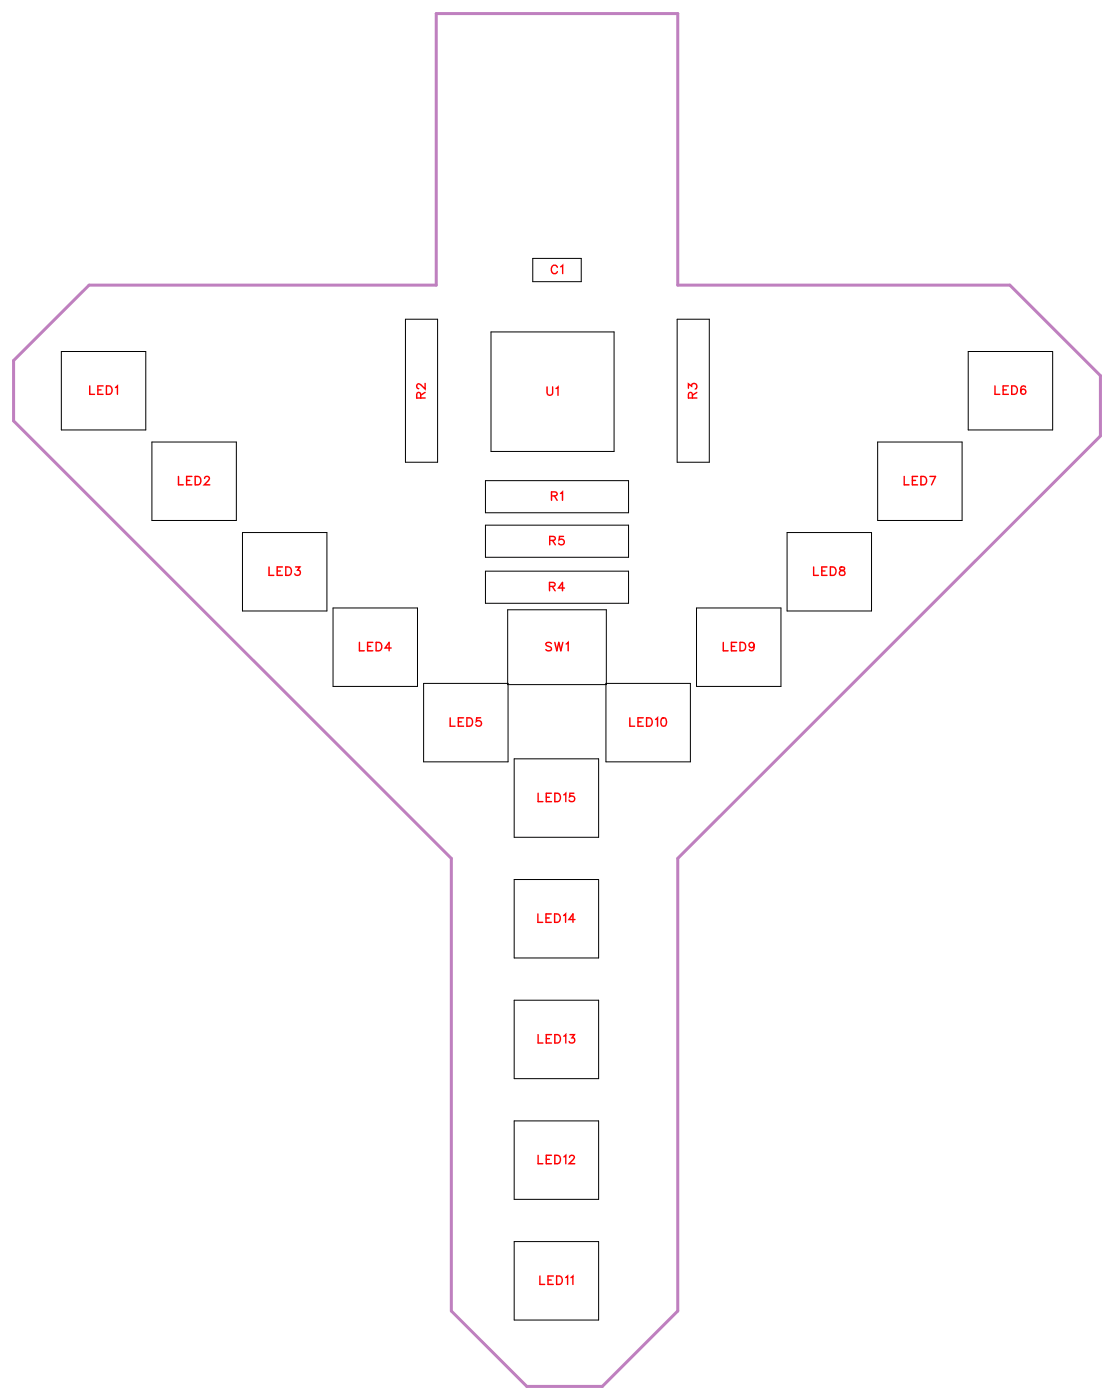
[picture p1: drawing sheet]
<svg xmlns="http://www.w3.org/2000/svg" width="94mm" height="118mm" viewBox="0 0 94 118" stroke-linecap="round" stroke-linejoin="round" font-family="sans-serif">
<path d="M7.5 24h29.2v-22.9h20.3v22.9h28l7.6 7.6v5.1l-35.6 35.6v38.1l-6.3 6.3h-6.4l-6.3-6.3v-38.1l-36.9-36.9v-5z" fill="none" stroke="#bf80bf" stroke-width=".25"/>
<g fill="none" stroke="#000" stroke-width=".08">
<path d="M5.2 29.6h7.1v6.6h-7.1zM12.8 37.2h7.1v6.6h-7.1zM34.1 26.9h2.7v12h-2.7zM41.3 27.9h10.4v10.1h-10.4zM44.8 21.8h4.1v1.9h-4.1zM57 26.9h2.7v12h-2.7zM73.8 37.2h7.1v6.6h-7.1zM81.5 29.6h7.1v6.6h-7.1zM20.4 44.8h7.1v6.6h-7.1zM28 51.2h7.1v6.6h-7.1zM35.6 57.5h7.1v6.6h-7.1zM40.8 40.5h12.1v2.7h-12.1z"/>
<path d="M40.8 44.2h12.1v2.7h-12.1zM40.8 48.1h12.1v2.7h-12.1zM42.7 51.3h8.3v6.3h-8.3zM51 57.5h7.1v6.6h-7.1zM58.6 51.2h7.1v6.6h-7.1zM66.2 44.8h7.1v6.6h-7.1zM43.3 63.9h7.1v6.6h-7.1zM43.3 74h7.1v6.6h-7.1zM43.3 84.2h7.1v6.6h-7.1zM43.3 94.4h7.1v6.6h-7.1zM43.3 104.5h7.1v6.6h-7.1z"/>
</g>
<g fill="none" stroke="#f00" stroke-width=".12">
<path d="M7.5 32.5v.7h.5M8.2 32.8h.3M8.7 32.5h-.5v.7h.5M9 32.5h.2a.38 .38 0 0 1 .2 .3 .38 .38 0 0 1-.2 .4h-.2zM9.7 32.6l.2-.1v.7M35.4 33.5v-.4l-.2-.1-.1 .2v.3h.7M35.8 32.3v.5l-.4-.4-.2-.1-.1 .1v.2l.1 .1M35.8 33l-.4 .3M46 32.6v.5l.2 .2 .3-.1v-.6M46.8 32.7l.1-.1v.7M46.9 22.5a.26 .26 0 0 0-.3-.2 .26 .26 0 0 0-.2 .3v.2a.26 .26 0 0 0 .2 .2 .26 .26 0 0 0 .3-.1M47.2 22.5l.1-.2v.7"/>
<path d="M57.9 32.7v-.4l.3 .2a.24 .24 0 0 1 .4-.2 .25 .25 0 0 1-.1 .5M58.3 33.5l-.1-.4-.1-.1-.2 .2v.3h.7M58.6 33l-.3 .3M83.7 32.5v.7h.4M84.4 32.8h.3M84.8 32.5h-.4v.7h.4M85.1 32.5h.3a.38 .38 0 0 1 .2 .3 .38 .38 0 0 1-.2 .4h-.3zM86.3 32.6l-.1-.1a.35 .35 0 0 0-.4 .3 .35 .35 0 0 0 .3 .4 .22 .22 0 0 0 .2-.2 .22 .22 0 0 0-.2-.2 .22 .22 0 0 0-.2 .2M15 40.1v.7h.4M15.7 40.4h.3M16.1 40.1h-.4v.7h.4M16.4 40.1h.3a.38 .38 0 0 1 .2 .4 .38 .38 0 0 1-.2 .3h-.3z"/>
<path d="M17.2 40.3l.1-.2h.2l.1 .1-.1 .3-.3 .3h.5M22.6 47.7v.7h.4M23.3 48.1h.3M23.8 47.7h-.5v.7h.5M24 47.7h.3a.38 .38 0 0 1 .2 .4 .38 .38 0 0 1-.2 .3h-.3zM24.9 47.7h.3l-.2 .3a.24 .24 0 0 1 .2 .4 .24 .24 0 0 1-.4-.1M30.2 54.1v.7h.4M30.9 54.4h.3M31.4 54.1h-.5v.7h.5M31.6 54.1h.3a.38 .38 0 0 1 .2 .3 .38 .38 0 0 1-.2 .4h-.3zM32.9 54.5h-.5l.3-.4v.7M46.2 49.4l.4-.1 .1-.1-.2-.2h-.3v.7"/>
<path d="M46.3 45.5h.4v-.2l-.1-.1h-.3v.7M46.4 54.2l-.2-.1-.3 .1 .1 .1 .4 .2v.2l-.2 .1-.3-.1M46.4 41.7h.4l.1-.2-.2-.1h-.3v.7M46.5 49.4l.2 .3M46.5 45.5l.2 .4M46.6 41.7l.3 .4M46.7 54.1l.1 .7 .2-.7 .2 .7 .2-.7M47.2 41.5l.1-.1v.7M47.4 45.2h-.3l-.1 .3a.25 .25 0 0 1 .4 0 .25 .25 0 0 1 0 .3 .25 .25 0 0 1-.4-.1M47.5 49.5h-.5l.3-.5v.7M47.6 54.2l.2-.1v.7M60.9 54.1v.7h.4"/>
<path d="M61.5 54.4h.3M62 54.1h-.5v.7h.5M62.3 54.1h.2a.38 .38 0 0 1 .2 .3 .38 .38 0 0 1-.2 .4h-.2zM63.5 54.3a.22 .22 0 0 1-.3 .2 .22 .22 0 0 1-.1-.3 .22 .22 0 0 1 .3 0l.1 .1a.34 .34 0 0 1-.3 .5l-.2-.1M68.5 47.7v.7h.4M69.1 48.1h.3M69.6 47.7h-.5v.7h.5M69.9 47.7h.2a.38 .38 0 0 1 .2 .4 .38 .38 0 0 1-.2 .3h-.2zM70.7 47.8v.2l.3 .1 .1 .1a.24 .24 0 0 1-.2 .2 .24 .24 0 0 1-.3-.2l.5-.3-.1-.1zM76.1 40.1v.7h.4M76.8 40.4h.2M77.2 40.1h-.4v.7h.4"/>
<path d="M77.5 40.1h.2a.38 .38 0 0 1 .3 .4 .38 .38 0 0 1-.3 .3h-.2zM78.2 40.1h.5l-.3 .7M37.9 60.4v.7h.4M38.6 60.8h.2M39 60.4h-.4v.7h.4M39.3 60.4h.2a.38 .38 0 0 1 .3 .4 .38 .38 0 0 1-.3 .3h-.2zM40.4 60.4h-.3v.3a.25 .25 0 0 1 .3 0 .25 .25 0 0 1 0 .4 .25 .25 0 0 1-.4-.1M45.3 76.9v.7h.4M45.3 66.8v.7h.4M45.9 77.3h.3M46 67.1h.2M46.4 76.9h-.5v.7h.5"/>
<path d="M46.4 66.8h-.4v.7h.4M46.7 76.9h.2a.38 .38 0 0 1 .2 .4 .38 .38 0 0 1-.2 .3h-.2zM46.7 66.8h.2a.38 .38 0 0 1 .3 .3 .38 .38 0 0 1-.3 .4h-.2zM47.4 77.1l.2-.2v.7M47.4 66.9l.2-.1v.7M48.3 66.8h-.3l-.1 .3a.25 .25 0 0 1 .4 0 .25 .25 0 0 1-.1 .3 .25 .25 0 0 1-.3 0M48.4 77.4h-.5l.3-.5v.7M53 60.4v.7h.4M53.7 60.8h.2M54.1 60.4h-.4v.7h.4M54.4 60.4h.2a.38 .38 0 0 1 .3 .4 .38 .38 0 0 1-.3 .3h-.2zM55.2 60.6l.1-.2v.7"/>
<path d="M55.7 60.5l.1-.1a.37 .37 0 0 1 .3 .4 .37 .37 0 0 1-.3 .3 .45 .45 0 0 1-.1-.6zM45.3 87.1v.7h.4M45.3 97.3v.7h.4M46 97.6h.2M46 87.4h.2M46.4 97.3h-.4v.7h.4M46.4 87.1h-.4v.7h.4M46.7 97.3h.2a.38 .38 0 0 1 .3 .3 .38 .38 0 0 1-.3 .4h-.2zM46.7 87.1h.2a.38 .38 0 0 1 .3 .4 .38 .38 0 0 1-.3 .3h-.2zM47.4 97.4l.2-.1v.7M47.4 87.2l.2-.1v.7M47.9 97.4l.2-.1h.1l.1 .1-.1 .2-.3 .4h.5"/>
<path d="M48 87.1h.3l-.2 .3a.24 .24 0 0 1 .2 .3 .24 .24 0 0 1-.4 0M45.4 107.4v.7h.4M46.1 107.8h.3M46.5 107.4h-.4v.7h.4M46.8 107.4h.3a.38 .38 0 0 1 .2 .4 .38 .38 0 0 1-.2 .3h-.3zM47.6 107.6l.2-.2v.7M48 107.6l.2-.2v.7"/>
</g>
<g font-size="1.2" fill="#fff">
<text x="46.3" y="23.3">C1</text>
<text x="7.5" y="33.5">LED1</text>
<text x="36.1" y="33.6" transform="rotate(-90 36.1 33.6)">R2</text>
<text x="46" y="33.6">U1</text>
<text x="58.9" y="33.6" transform="rotate(-90 58.9 33.6)">R3</text>
<text x="83.7" y="33.5">LED6</text>
<text x="15" y="41.1">LED2</text>
<text x="76" y="41.1">LED7</text>
<text x="46.2" y="46.2">R5</text>
<text x="46.3" y="42.4">R1</text>
<text x="22.6" y="48.7">LED3</text>
<text x="46.2" y="50">R4</text>
<text x="68.4" y="48.7">LED8</text>
<text x="30.2" y="55.1">LED4</text>
<text x="45.9" y="55.1">SW1</text>
<text x="60.8" y="55.1">LED9</text>
<text x="37.8" y="61.4">LED5</text>
<text x="52.9" y="61.4">LED10</text>
<text x="45.2" y="67.8">LED15</text>
<text x="45.2" y="77.9">LED14</text>
<text x="45.2" y="88.1">LED13</text>
<text x="45.2" y="98.3">LED12</text>
<text x="45.4" y="108.4">LED11</text>
</g>
</svg>
